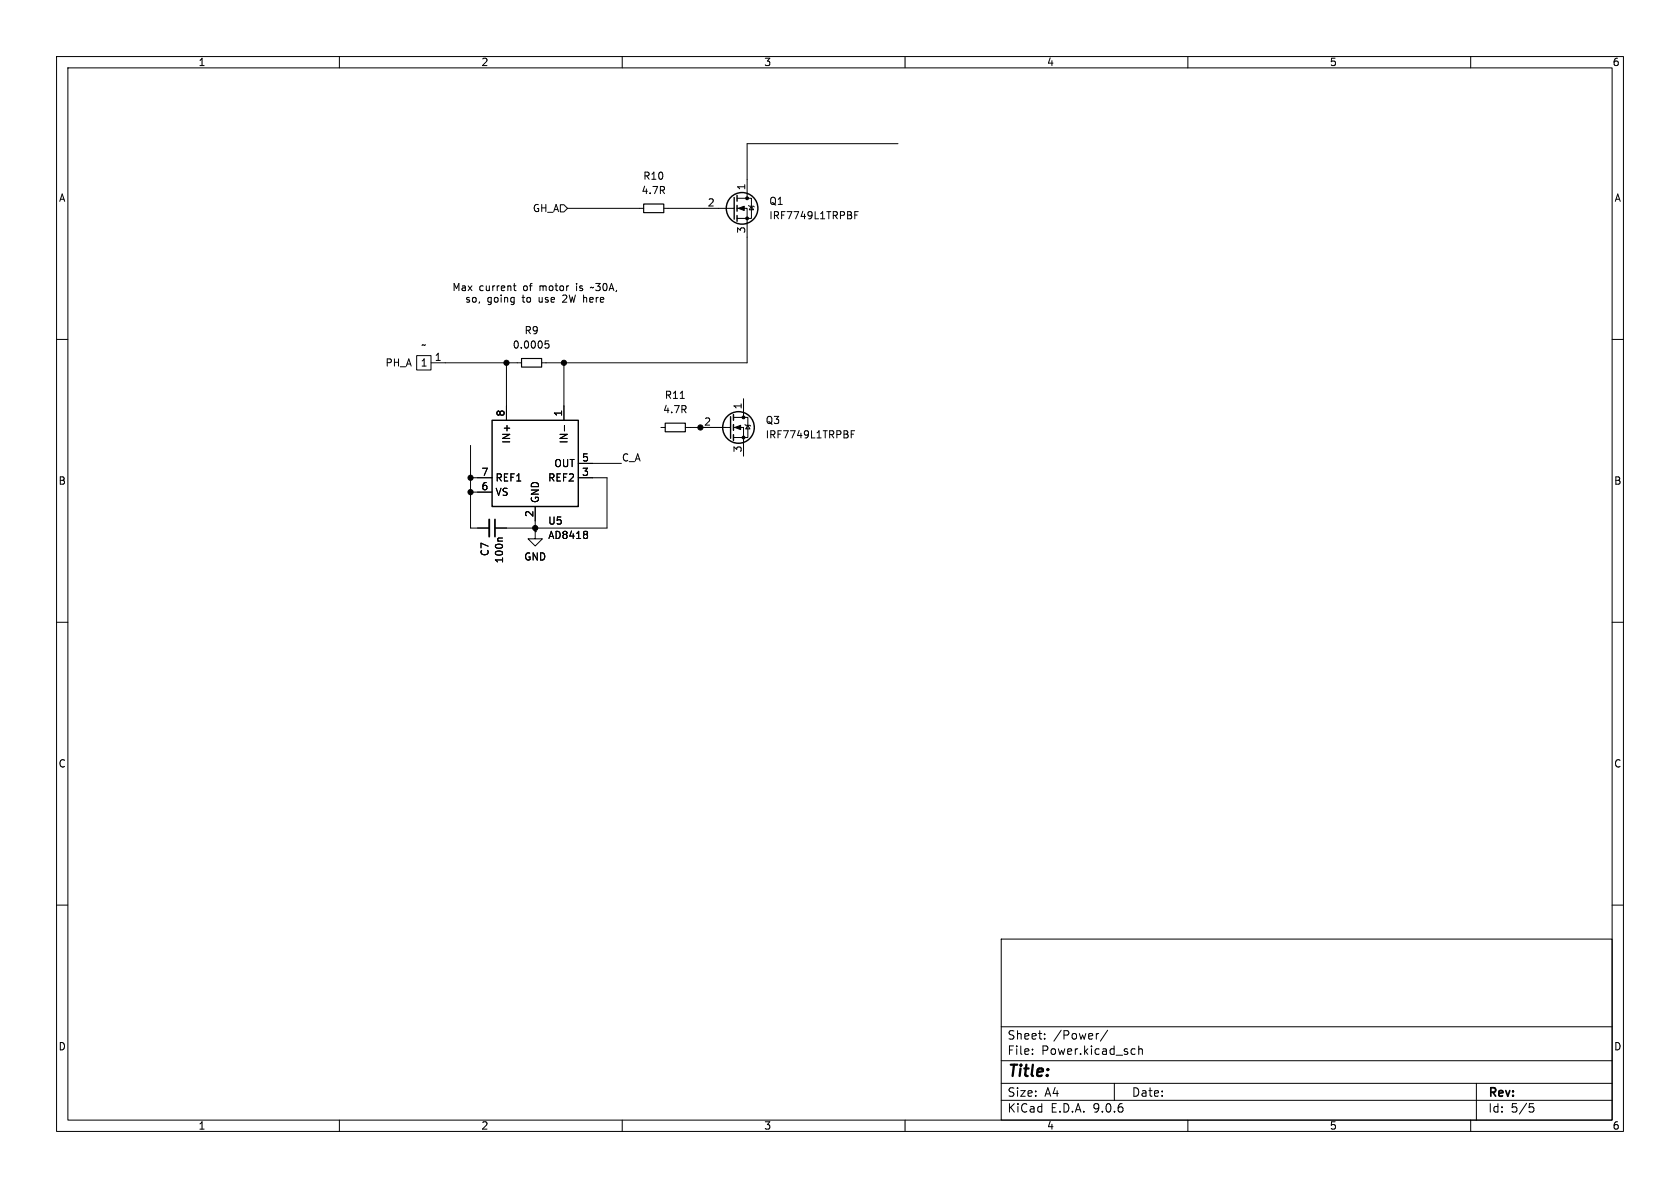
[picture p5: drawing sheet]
(kicad_sch
 (version 20231120)
 (generator "eeschema")
 (generator_version "8.0")
 (paper "A4")
 (lib_symbols
  (symbol "Amplifier_Current:AD8418" (exclude_from_sim no) (in_bom yes) (on_board yes)
   (property "Reference" "U" (at -7.62 10.795 0) (effects (font (size 1.27 1.27)) (justify right)))
   (property "Value" "AD8418" (at -7.62 8.89 0) (effects (font (size 1.27 1.27)) (justify right)))
   (property "Footprint" "" (at 1.27 -8.89 0) (effects (font (size 1.27 1.27)) (hide yes)))
   (property "Datasheet" "https://www.analog.com/media/en/technical-documentation/data-sheets/AD8418.pdf" (at 16.51 -17.78 0) (effects (font (size 1.27 1.27)) (hide yes)))
   (property "Description" "70V Bidirectional, Zero Drift, Current Sense Amplifier, 20V/V gain, bandwidth 250kHz, VS=2.7V~5.5V, SOIC-8/MSOP-8" (at 0 0 0) (effects (font (size 1.27 1.27)) (hide yes)))
   (symbol "AD8418_0_1"
    (rectangle (start -7.62 7.62) (end 7.62 -7.62) (stroke (width 0.254) (type default)) (fill (type background))))
   (symbol "AD8418_1_1"
    (pin input line (at 5.08 10.16 270) (length 2.54) (name "IN-" (effects (font (size 1.27 1.27)))) (number "1" (effects (font (size 1.27 1.27)))))
    (pin power_in line (at 0 -10.16 90) (length 2.54) (name "GND" (effects (font (size 1.27 1.27)))) (number "2" (effects (font (size 1.27 1.27)))))
    (pin input line (at 10.16 -2.54 180) (length 2.54) (name "REF2" (effects (font (size 1.27 1.27)))) (number "3" (effects (font (size 1.27 1.27)))))
    (pin no_connect line (at 2.54 -7.62 90) (length 2.54) hide (name "NC" (effects (font (size 1.27 1.27)))) (number "4" (effects (font (size 1.27 1.27)))))
    (pin output line (at 10.16 0 180) (length 2.54) (name "OUT" (effects (font (size 1.27 1.27)))) (number "5" (effects (font (size 1.27 1.27)))))
    (pin power_in line (at -10.16 -5.08 0) (length 2.54) (name "VS" (effects (font (size 1.27 1.27)))) (number "6" (effects (font (size 1.27 1.27)))))
    (pin input line (at -10.16 -2.54 0) (length 2.54) (name "REF1" (effects (font (size 1.27 1.27)))) (number "7" (effects (font (size 1.27 1.27)))))
    (pin input line (at -5.08 10.16 270) (length 2.54) (name "IN+" (effects (font (size 1.27 1.27)))) (number "8" (effects (font (size 1.27 1.27)))))))
  (symbol "Connector:Solder_Pad" (exclude_from_sim no) (in_bom yes) (on_board yes)
   (property "Reference" "U" (at 0 0 0) (effects (font (size 1.27 1.27))))
   (property "Value" "" (at 0 0 0) (effects (font (size 1.27 1.27))))
   (property "Footprint" "" (at 0 0 0) (effects (font (size 1.27 1.27)) (hide yes)))
   (property "Datasheet" "" (at 0 0 0) (effects (font (size 1.27 1.27)) (hide yes)))
   (property "Description" "" (at 0 0 0) (effects (font (size 1.27 1.27)) (hide yes)))
   (symbol "Solder_Pad_0_1"
    (rectangle (start -1.27 -1.27) (end 1.27 -3.81) (stroke (width 0) (type default)) (fill (type none))))
   (symbol "Solder_Pad_1_1"
    (pin input line (at 3.81 -2.54 180) (length 2.54) (name "1" (effects (font (size 1.27 1.27)))) (number "1" (effects (font (size 1.27 1.27)))))))
  (symbol "Device:C_Small"
   (pin_numbers hide)
   (pin_names
    (offset 0.254) hide) (exclude_from_sim no) (in_bom yes) (on_board yes)
   (property "Reference" "C" (at 0.254 1.778 0) (effects (font (size 1.27 1.27)) (justify left)))
   (property "Value" "C_Small" (at 0.254 -2.032 0) (effects (font (size 1.27 1.27)) (justify left)))
   (property "Footprint" "" (at 0 0 0) (effects (font (size 1.27 1.27)) (hide yes)))
   (property "Datasheet" "~" (at 0 0 0) (effects (font (size 1.27 1.27)) (hide yes)))
   (property "Description" "Unpolarized capacitor, small symbol" (at 0 0 0) (effects (font (size 1.27 1.27)) (hide yes)))
   (symbol "C_Small_0_1"
    (polyline (pts (xy -1.524 -0.508) (xy 1.524 -0.508)) (stroke (width 0.3302) (type default)) (fill (type none)))
    (polyline (pts (xy -1.524 0.508) (xy 1.524 0.508)) (stroke (width 0.3048) (type default)) (fill (type none))))
   (symbol "C_Small_1_1"
    (pin passive line (at 0 2.54 270) (length 2.032) (name "~" (effects (font (size 1.27 1.27)))) (number "1" (effects (font (size 1.27 1.27)))))
    (pin passive line (at 0 -2.54 90) (length 2.032) (name "~" (effects (font (size 1.27 1.27)))) (number "2" (effects (font (size 1.27 1.27)))))))
  (symbol "Device:R_Small"
   (pin_numbers hide)
   (pin_names
    (offset 0.254) hide) (exclude_from_sim no) (in_bom yes) (on_board yes)
   (property "Reference" "R" (at 0.762 0.508 0) (effects (font (size 1.27 1.27)) (justify left)))
   (property "Value" "R_Small" (at 0.762 -1.016 0) (effects (font (size 1.27 1.27)) (justify left)))
   (property "Footprint" "" (at 0 0 0) (effects (font (size 1.27 1.27)) (hide yes)))
   (property "Datasheet" "~" (at 0 0 0) (effects (font (size 1.27 1.27)) (hide yes)))
   (property "Description" "Resistor, small symbol" (at 0 0 0) (effects (font (size 1.27 1.27)) (hide yes)))
   (symbol "R_Small_0_1"
    (rectangle (start -0.762 1.778) (end 0.762 -1.778) (stroke (width 0.2032) (type default)) (fill (type none))))
   (symbol "R_Small_1_1"
    (pin passive line (at 0 2.54 270) (length 0.762) (name "~" (effects (font (size 1.27 1.27)))) (number "1" (effects (font (size 1.27 1.27)))))
    (pin passive line (at 0 -2.54 90) (length 0.762) (name "~" (effects (font (size 1.27 1.27)))) (number "2" (effects (font (size 1.27 1.27)))))))
  (symbol "Transistor_FET:IRF7748L1"
   (pin_names hide) (exclude_from_sim no) (in_bom yes) (on_board yes)
   (property "Reference" "Q" (at 5.08 1.905 0) (effects (font (size 1.27 1.27)) (justify left)))
   (property "Value" "IRF7748L1" (at 5.08 0 0) (effects (font (size 1.27 1.27)) (justify left)))
   (property "Footprint" "Package_DirectFET:DirectFET_L6" (at 5.08 -1.905 0) (effects (font (size 1.27 1.27)
    (italic yes)) (justify left) (hide yes)))
   (property "Datasheet" "https://www.infineon.com/dgdl/irf7748l1pbf.pdf?fileId=5546d462533600a40153560434c11c9e" (at 5.08 -3.81 0) (effects (font (size 1.27 1.27)) (justify left) (hide yes)))
   (property "Description" "104A Id, 60V Vds, 2.2mOhm Rds, N-Channel MOSFET, DirectFET L6" (at 0 0 0) (effects (font (size 1.27 1.27)) (hide yes)))
   (symbol "IRF7748L1_0_1"
    (polyline (pts (xy 0.254 0) (xy -2.54 0)) (stroke (width 0) (type default)) (fill (type none)))
    (polyline (pts (xy 0.254 1.905) (xy 0.254 -1.905)) (stroke (width 0.254) (type default)) (fill (type none)))
    (polyline (pts (xy 0.762 -1.27) (xy 0.762 -2.286)) (stroke (width 0.254) (type default)) (fill (type none)))
    (polyline (pts (xy 0.762 0.508) (xy 0.762 -0.508)) (stroke (width 0.254) (type default)) (fill (type none)))
    (polyline (pts (xy 0.762 2.286) (xy 0.762 1.27)) (stroke (width 0.254) (type default)) (fill (type none)))
    (polyline (pts (xy 2.54 2.54) (xy 2.54 1.778)) (stroke (width 0) (type default)) (fill (type none)))
    (polyline (pts (xy 2.54 -2.54) (xy 2.54 0) (xy 0.762 0)) (stroke (width 0) (type default)) (fill (type none)))
    (polyline (pts (xy 0.762 -1.778) (xy 3.302 -1.778) (xy 3.302 1.778) (xy 0.762 1.778)) (stroke (width 0) (type default)) (fill (type none)))
    (polyline (pts (xy 1.016 0) (xy 2.032 0.381) (xy 2.032 -0.381) (xy 1.016 0)) (stroke (width 0) (type default)) (fill (type outline)))
    (polyline (pts (xy 2.794 0.508) (xy 2.921 0.381) (xy 3.683 0.381) (xy 3.81 0.254)) (stroke (width 0) (type default)) (fill (type none)))
    (polyline (pts (xy 3.302 0.381) (xy 2.921 -0.254) (xy 3.683 -0.254) (xy 3.302 0.381)) (stroke (width 0) (type default)) (fill (type none)))
    (circle (center 1.651 0) (radius 2.794) (stroke (width 0.254) (type default)) (fill (type none)))
    (circle (center 2.54 -1.778) (radius 0.254) (stroke (width 0) (type default)) (fill (type outline)))
    (circle (center 2.54 1.778) (radius 0.254) (stroke (width 0) (type default)) (fill (type outline))))
   (symbol "IRF7748L1_1_1"
    (pin passive line (at 2.54 5.08 270) (length 2.54) (name "D" (effects (font (size 1.27 1.27)))) (number "1" (effects (font (size 1.27 1.27)))))
    (pin input line (at -5.08 0 0) (length 2.54) (name "G" (effects (font (size 1.27 1.27)))) (number "2" (effects (font (size 1.27 1.27)))))
    (pin passive line (at 2.54 -5.08 90) (length 2.54) (name "S" (effects (font (size 1.27 1.27)))) (number "3" (effects (font (size 1.27 1.27)))))))
  (symbol "power:GND"
   (power)
   (pin_numbers hide)
   (pin_names
    (offset 0) hide) (exclude_from_sim no) (in_bom yes) (on_board yes)
   (property "Reference" "#PWR" (at 0 -6.35 0) (effects (font (size 1.27 1.27)) (hide yes)))
   (property "Value" "GND" (at 0 -3.81 0) (effects (font (size 1.27 1.27))))
   (property "Footprint" "" (at 0 0 0) (effects (font (size 1.27 1.27)) (hide yes)))
   (property "Datasheet" "" (at 0 0 0) (effects (font (size 1.27 1.27)) (hide yes)))
   (property "Description" "Power symbol creates a global label with name \"GND\" , ground" (at 0 0 0) (effects (font (size 1.27 1.27)) (hide yes)))
   (symbol "GND_0_1"
    (polyline (pts (xy 0 0) (xy 0 -1.27) (xy 1.27 -1.27) (xy 0 -2.54) (xy -1.27 -1.27) (xy 0 -1.27)) (stroke (width 0) (type default)) (fill (type none))))
   (symbol "GND_1_1"
    (pin power_in line (at 0 0 270) (length 0) (name "~" (effects (font (size 1.27 1.27)))) (number "1" (effects (font (size 1.27 1.27))))))))
 (junction
  (at 83.185 84.455)
  (diameter 0)
  (color 0 0 0 0))
 (junction
  (at 99.695 64.135)
  (diameter 0)
  (color 0 0 0 0))
 (junction
  (at 89.535 64.135)
  (diameter 0)
  (color 0 0 0 0))
 (junction
  (at 83.185 86.995)
  (diameter 0)
  (color 0 0 0 0))
 (junction
  (at 123.825 75.565)
  (diameter 0)
  (color 0 0 0 0))
 (junction
  (at 94.615 93.345)
  (diameter 0)
  (color 0 0 0 0))
 (wire
  (pts (xy 118.11 36.83) (xy 124.46 36.83))
  (stroke (width 0) (type default)))
 (wire
  (pts (xy 94.615 92.075) (xy 94.615 93.345))
  (stroke (width 0) (type default)))
 (wire
  (pts (xy 89.535 93.345) (xy 94.615 93.345))
  (stroke (width 0) (type default)))
 (wire
  (pts (xy 132.08 31.75) (xy 132.08 25.4))
  (stroke (width 0) (type default)))
 (wire
  (pts (xy 84.455 86.995) (xy 83.185 86.995))
  (stroke (width 0) (type default)))
 (wire
  (pts (xy 91.44 64.135) (xy 89.535 64.135))
  (stroke (width 0) (type default)))
 (wire
  (pts (xy 94.615 93.98) (xy 94.615 93.345))
  (stroke (width 0) (type default)))
 (wire
  (pts (xy 132.08 25.4) (xy 158.75 25.4))
  (stroke (width 0) (type default)))
 (wire
  (pts (xy 104.775 81.915) (xy 109.855 81.915))
  (stroke (width 0) (type default)))
 (wire
  (pts (xy 123.825 75.565) (xy 128.27 75.565))
  (stroke (width 0) (type default)))
 (wire
  (pts (xy 83.185 84.455) (xy 84.455 84.455))
  (stroke (width 0) (type default)))
 (wire
  (pts (xy 83.185 93.345) (xy 83.185 86.995))
  (stroke (width 0) (type default)))
 (wire
  (pts (xy 99.695 64.135) (xy 99.695 71.755))
  (stroke (width 0) (type default)))
 (wire
  (pts (xy 84.455 93.345) (xy 83.185 93.345))
  (stroke (width 0) (type default)))
 (wire
  (pts (xy 121.92 75.565) (xy 123.825 75.565))
  (stroke (width 0) (type default)))
 (wire
  (pts (xy 78.74 64.135) (xy 89.535 64.135))
  (stroke (width 0) (type default)))
 (wire
  (pts (xy 100.33 36.83) (xy 113.03 36.83))
  (stroke (width 0) (type default)))
 (wire
  (pts (xy 96.52 64.135) (xy 99.695 64.135))
  (stroke (width 0) (type default)))
 (wire
  (pts (xy 132.08 41.91) (xy 132.08 64.135))
  (stroke (width 0) (type default)))
 (wire
  (pts (xy 107.315 93.345) (xy 107.315 84.455))
  (stroke (width 0) (type default)))
 (wire
  (pts (xy 94.615 93.345) (xy 107.315 93.345))
  (stroke (width 0) (type default)))
 (wire
  (pts (xy 89.535 64.135) (xy 89.535 71.755))
  (stroke (width 0) (type default)))
 (wire
  (pts (xy 107.315 84.455) (xy 104.775 84.455))
  (stroke (width 0) (type default)))
 (wire
  (pts (xy 83.185 84.455) (xy 83.185 86.995))
  (stroke (width 0) (type default)))
 (wire
  (pts (xy 83.185 78.74) (xy 83.185 84.455))
  (stroke (width 0) (type default)))
 (wire
  (pts (xy 132.08 64.135) (xy 99.695 64.135))
  (stroke (width 0) (type default)))
 (text "Max current of motor is ~30A,\nso, going to use 2W here"
  (exclude_from_sim no)
  (at 94.615 52.07 0)
  (effects (font (size 1.27 1.27))))
 (label "C_A"
  (at 109.855 81.915 0)
  (fields_autoplaced yes)
  (effects (font (size 1.27 1.27)) (justify left bottom)))
 (hierarchical_label "GH_A"
  (shape input)
  (at 100.33 36.83 180)
  (fields_autoplaced yes)
  (effects (font (size 1.27 1.27)) (justify right)))
 (symbol
  (lib_id "Device:R_Small")
  (at 93.98 64.135 90)
  (unit 1)
  (exclude_from_sim no)
  (in_bom yes)
  (on_board yes)
  (dnp no)
  (fields_autoplaced yes)
  (property "Reference" "R9" (at 93.98 58.42 90) (effects (font (size 1.27 1.27))))
  (property "Value" "0.0005" (at 93.98 60.96 90) (effects (font (size 1.27 1.27))))
  (property "Footprint" "" (at 93.98 64.135 0) (effects (font (size 1.27 1.27)) (hide yes)))
  (property "Datasheet" "~" (at 93.98 64.135 0) (effects (font (size 1.27 1.27)) (hide yes)))
  (property "Description" "Resistor, small symbol" (at 93.98 64.135 0) (effects (font (size 1.27 1.27)) (hide yes)))
  (pin "1")
  (pin "2"))
 (symbol
  (lib_id "Device:R_Small")
  (at 115.57 36.83 90)
  (unit 1)
  (exclude_from_sim no)
  (in_bom yes)
  (on_board yes)
  (dnp no)
  (fields_autoplaced yes)
  (property "Reference" "R10" (at 115.57 31.115 90) (effects (font (size 1.27 1.27))))
  (property "Value" "4.7R" (at 115.57 33.655 90) (effects (font (size 1.27 1.27))))
  (property "Footprint" "Resistor_SMD:R_0402_1005Metric" (at 115.57 36.83 0) (effects (font (size 1.27 1.27)) (hide yes)))
  (property "Datasheet" "~" (at 115.57 36.83 0) (effects (font (size 1.27 1.27)) (hide yes)))
  (property "Description" "Resistor, small symbol" (at 115.57 36.83 0) (effects (font (size 1.27 1.27)) (hide yes)))
  (pin "2")
  (pin "1"))
 (symbol
  (lib_id "Connector:Solder_Pad")
  (at 74.93 61.595 0)
  (unit 1)
  (exclude_from_sim no)
  (in_bom yes)
  (on_board yes)
  (dnp no)
  (property "Reference" "PH_A" (at 70.485 64.135 0) (effects (font (size 1.27 1.27))))
  (property "Value" "~" (at 74.93 60.96 0) (effects (font (size 1.27 1.27))))
  (property "Footprint" "" (at 74.93 61.595 0) (effects (font (size 1.27 1.27)) (hide yes)))
  (property "Datasheet" "" (at 74.93 61.595 0) (effects (font (size 1.27 1.27)) (hide yes)))
  (property "Description" "" (at 74.93 61.595 0) (effects (font (size 1.27 1.27)) (hide yes)))
  (pin "1"))
 (symbol
  (lib_id "Transistor_FET:IRF7748L1")
  (at 128.905 75.565 0)
  (unit 1)
  (exclude_from_sim no)
  (in_bom yes)
  (on_board yes)
  (dnp no)
  (fields_autoplaced yes)
  (property "Reference" "Q3" (at 135.255 74.2949 0) (effects (font (size 1.27 1.27)) (justify left)))
  (property "Value" "IRF7749L1TRPBF" (at 135.255 76.8349 0) (effects (font (size 1.27 1.27)) (justify left)))
  (property "Footprint" "Package_DirectFET:DirectFET_L8" (at 133.985 77.47 0) (effects (font (size 1.27 1.27)
    (italic yes)) (justify left) (hide yes)))
  (property "Datasheet" "https://www.infineon.com/dgdl/irf7748l1pbf.pdf?fileId=5546d462533600a40153560434c11c9e" (at 133.985 79.375 0) (effects (font (size 1.27 1.27)) (justify left) (hide yes)))
  (property "Description" "104A Id, 60V Vds, 2.2mOhm Rds, N-Channel MOSFET, DirectFET L6" (at 128.905 75.565 0) (effects (font (size 1.27 1.27)) (hide yes)))
  (pin "1")
  (pin "3")
  (pin "2"))
 (symbol
  (lib_id "Amplifier_Current:AD8418")
  (at 94.615 81.915 0)
  (unit 1)
  (exclude_from_sim no)
  (in_bom yes)
  (on_board yes)
  (dnp no)
  (fields_autoplaced yes)
  (property "Reference" "U5" (at 96.8091 92.075 0) (effects (font (size 1.27 1.27)) (justify left)))
  (property "Value" "AD8418" (at 96.8091 94.615 0) (effects (font (size 1.27 1.27)) (justify left)))
  (property "Footprint" "" (at 95.885 90.805 0) (effects (font (size 1.27 1.27)) (hide yes)))
  (property "Datasheet" "https://www.analog.com/media/en/technical-documentation/data-sheets/AD8418.pdf" (at 111.125 99.695 0) (effects (font (size 1.27 1.27)) (hide yes)))
  (property "Description" "70V Bidirectional, Zero Drift, Current Sense Amplifier, 20V/V gain, bandwidth 250kHz, VS=2.7V~5.5V, SOIC-8/MSOP-8" (at 94.615 81.915 0) (effects (font (size 1.27 1.27)) (hide yes)))
  (pin "1")
  (pin "2")
  (pin "3")
  (pin "4")
  (pin "5")
  (pin "6")
  (pin "7")
  (pin "8"))
 (symbol
  (lib_id "Transistor_FET:IRF7748L1")
  (at 129.54 36.83 0)
  (unit 1)
  (exclude_from_sim no)
  (in_bom yes)
  (on_board yes)
  (dnp no)
  (fields_autoplaced yes)
  (property "Reference" "Q1" (at 135.89 35.5599 0) (effects (font (size 1.27 1.27)) (justify left)))
  (property "Value" "IRF7749L1TRPBF" (at 135.89 38.0999 0) (effects (font (size 1.27 1.27)) (justify left)))
  (property "Footprint" "Package_DirectFET:DirectFET_L8" (at 134.62 38.735 0) (effects (font (size 1.27 1.27)
    (italic yes)) (justify left) (hide yes)))
  (property "Datasheet" "https://www.infineon.com/dgdl/irf7748l1pbf.pdf?fileId=5546d462533600a40153560434c11c9e" (at 134.62 40.64 0) (effects (font (size 1.27 1.27)) (justify left) (hide yes)))
  (property "Description" "104A Id, 60V Vds, 2.2mOhm Rds, N-Channel MOSFET, DirectFET L6" (at 129.54 36.83 0) (effects (font (size 1.27 1.27)) (hide yes)))
  (pin "1")
  (pin "3")
  (pin "2"))
 (symbol
  (lib_id "Device:C_Small")
  (at 86.995 93.345 270)
  (unit 1)
  (exclude_from_sim no)
  (in_bom yes)
  (on_board yes)
  (dnp no)
  (property "Reference" "C7" (at 85.725 98.425 0) (effects (font (size 1.27 1.27)) (justify right)))
  (property "Value" "100n" (at 88.265 99.695 0) (effects (font (size 1.27 1.27)) (justify right)))
  (property "Footprint" "Capacitor_SMD:C_0603_1608Metric_Pad1.08x0.95mm_HandSolder" (at 86.995 93.345 0) (effects (font (size 1.27 1.27)) (hide yes)))
  (property "Datasheet" "~" (at 86.995 93.345 0) (effects (font (size 1.27 1.27)) (hide yes)))
  (property "Description" "" (at 86.995 93.345 0) (effects (font (size 1.27 1.27)) (hide yes)))
  (pin "1")
  (pin "2"))
 (symbol
  (lib_id "power:GND")
  (at 94.615 93.98 0)
  (unit 1)
  (exclude_from_sim no)
  (in_bom yes)
  (on_board yes)
  (dnp no)
  (fields_autoplaced yes)
  (property "Reference" "#PWR015" (at 94.615 100.33 0) (effects (font (size 1.27 1.27)) (hide yes)))
  (property "Value" "GND" (at 94.615 98.425 0) (effects (font (size 1.27 1.27))))
  (property "Footprint" "" (at 94.615 93.98 0) (effects (font (size 1.27 1.27)) (hide yes)))
  (property "Datasheet" "" (at 94.615 93.98 0) (effects (font (size 1.27 1.27)) (hide yes)))
  (property "Description" "Power symbol creates a global label with name \"GND\" , ground" (at 94.615 93.98 0) (effects (font (size 1.27 1.27)) (hide yes)))
  (pin "1"))
 (symbol
  (lib_id "Device:R_Small")
  (at 119.38 75.565 90)
  (unit 1)
  (exclude_from_sim no)
  (in_bom yes)
  (on_board yes)
  (dnp no)
  (fields_autoplaced yes)
  (property "Reference" "R11" (at 119.38 69.85 90) (effects (font (size 1.27 1.27))))
  (property "Value" "4.7R" (at 119.38 72.39 90) (effects (font (size 1.27 1.27))))
  (property "Footprint" "Resistor_SMD:R_0402_1005Metric" (at 119.38 75.565 0) (effects (font (size 1.27 1.27)) (hide yes)))
  (property "Datasheet" "~" (at 119.38 75.565 0) (effects (font (size 1.27 1.27)) (hide yes)))
  (property "Description" "Resistor, small symbol" (at 119.38 75.565 0) (effects (font (size 1.27 1.27)) (hide yes)))
  (pin "2")
  (pin "1")))
